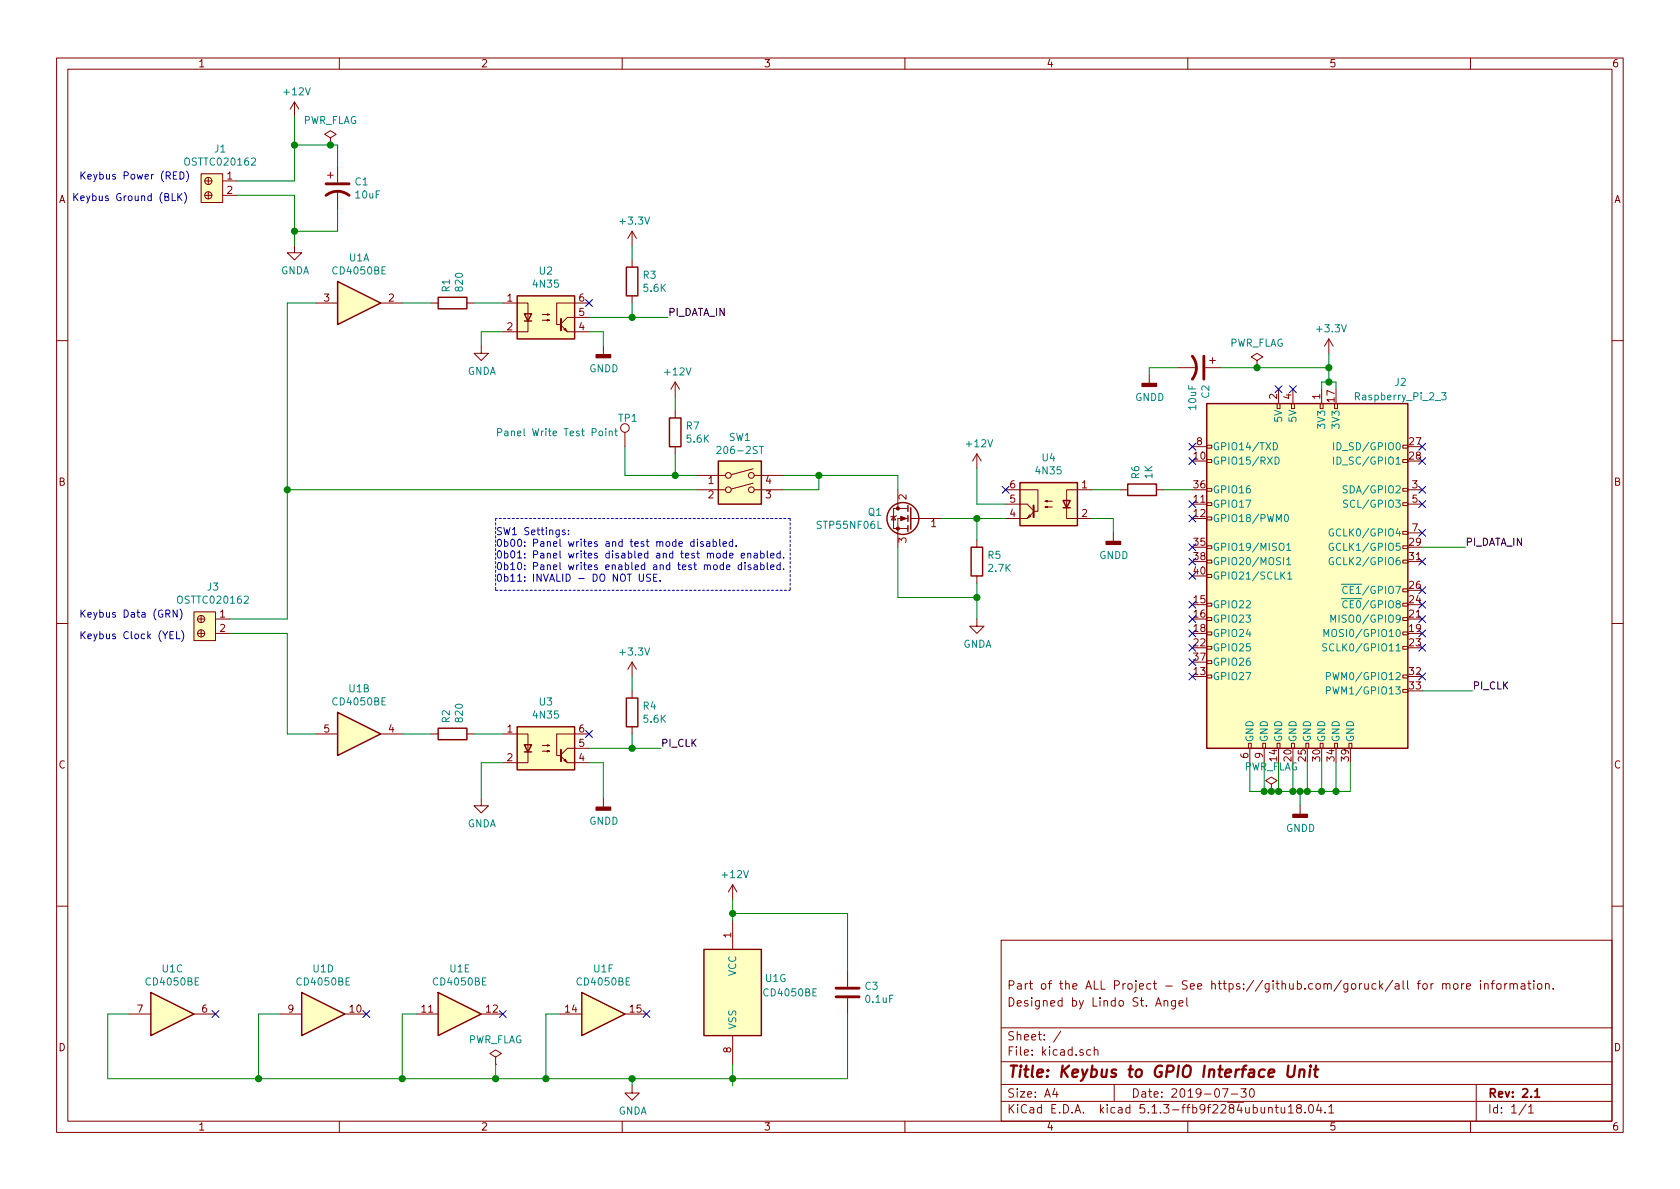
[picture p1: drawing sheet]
EESchema Schematic File Version 4
LIBS:kicad-cache
EELAYER 30 0
EELAYER END
$Descr A4 11693 8268
encoding utf-8
Sheet 1 1
Title "Keybus to GPIO Interface Unit"
Date "2019-07-30"
Rev "2.1"
Comp ""
Comment1 "Designed by Lindo St. Angel"
Comment2 "Part of the ALL Project - See https://github.com/goruck/all for more information."
Comment3 ""
Comment4 ""
$EndDescr
$Comp
L Isolator:4N35 U2
U 1 1
P 3800 2200
F 0 "U2" H 3800 2525 50  0000 C CNN
F 1 "4N35" H 3800 2434 50  0000 C CNN
F 2 "Package_DIP:DIP-6_W7.62mm" H 3600 2000 50  0001 L CIN
F 3 "https://www.vishay.com/docs/81181/4n35.pdf" H 3800 2200 50  0001 L CNN
F 4 "160-1304-5-ND" H 3800 2200 50  0001 C CNN "Digi-Key_PN"
F 5 "4N35" H 3800 2200 50  0001 C CNN "MPN"
	1    3800 2200
	1    0    0    -1  
$EndComp
$Comp
L 4xxx:4050 U1
U 1 1
P 2500 2100
F 0 "U1" H 2500 2417 50  0000 C CNN
F 1 "CD4050BE" H 2500 2326 50  0000 C CNN
F 2 "Package_DIP:DIP-16_W7.62mm" H 2500 2100 50  0001 C CNN
F 3 "http://www.ti.com/lit/ds/symlink/cd4050b.pdf" H 2500 2100 50  0001 C CNN
F 4 "296-2056-ND" H 2500 2100 50  0001 C CNN "Digi-Key-PN"
F 5 "CD4050BE" H 2500 2100 50  0001 C CNN "MPN"
	1    2500 2100
	1    0    0    -1  
$EndComp
$Comp
L Device:C C3
U 1 1
P 5900 6900
F 0 "C3" H 6015 6946 50  0000 L CNN
F 1 "0.1uF" H 6015 6855 50  0000 L CNN
F 2 "Capacitor_THT:C_Disc_D3.0mm_W1.6mm_P2.50mm" H 5938 6750 50  0001 C CNN
F 3 "http://www.vishay.com/docs/45171/kseries.pdf" H 5900 6900 50  0001 C CNN
F 4 "BC1084CT-ND" H 5900 6900 50  0001 C CNN "Digi-Key-PN"
F 5 "K104K15X7RF5TL2" H 5900 6900 50  0001 C CNN "MPN"
	1    5900 6900
	1    0    0    -1  
$EndComp
$Comp
L Switch:SW_DIP_x02 SW1
U 1 1
P 5150 3400
F 0 "SW1" H 5150 3767 50  0000 C CNN
F 1 "206-2ST" H 5150 3676 50  0000 C CNN
F 2 "Button_Switch_THT:SW_DIP_SPSTx02_Slide_9.78x7.26mm_W7.62mm_P2.54mm" H 5150 3400 50  0001 C CNN
F 3 "https://www.ctscorp.com/wp-content/uploads/206.pdf" H 5150 3400 50  0001 C CNN
F 4 "CT2062ST-ND" H 5150 3400 50  0001 C CNN "Digi-Key-PN"
F 5 "206-2ST" H 5150 3400 50  0001 C CNN "MPN"
	1    5150 3400
	1    0    0    -1  
$EndComp
$Comp
L power:GNDD #PWR0102
U 1 1
P 7750 3700
F 0 "#PWR0102" H 7750 3450 50  0001 C CNN
F 1 "GNDD" H 7754 3545 50  0000 C CNN
F 2 "" H 7750 3700 50  0001 C CNN
F 3 "" H 7750 3700 50  0001 C CNN
	1    7750 3700
	1    0    0    -1  
$EndComp
$Comp
L power:+3.3V #PWR0103
U 1 1
P 9250 2450
F 0 "#PWR0103" H 9250 2300 50  0001 C CNN
F 1 "+3.3V" H 9265 2623 50  0000 C CNN
F 2 "" H 9250 2450 50  0001 C CNN
F 3 "" H 9250 2450 50  0001 C CNN
	1    9250 2450
	1    0    0    -1  
$EndComp
$Comp
L power:+12V #PWR0104
U 1 1
P 2050 800
F 0 "#PWR0104" H 2050 650 50  0001 C CNN
F 1 "+12V" H 2065 973 50  0000 C CNN
F 2 "" H 2050 800 50  0001 C CNN
F 3 "" H 2050 800 50  0001 C CNN
	1    2050 800 
	1    0    0    -1  
$EndComp
Wire Wire Line
	2050 1250 1650 1250
Wire Wire Line
	1650 1350 2050 1350
Wire Wire Line
	2350 1150 2350 1000
Connection ~ 2050 1000
Wire Wire Line
	2050 1000 2050 1250
Wire Wire Line
	2350 1450 2350 1600
Wire Wire Line
	2050 1350 2050 1600
Connection ~ 2050 1600
Text Notes 550  1250 0    50   ~ 0
Keybus Power (RED)
Text Notes 500  1400 0    50   ~ 0
Keybus Ground (BLK)
Wire Wire Line
	1600 4300 2000 4300
Wire Wire Line
	2200 2100 2000 2100
$Comp
L Device:R R1
U 1 1
P 3150 2100
F 0 "R1" H 3220 2146 50  0000 L CNN
F 1 "820" H 3220 2055 50  0000 L CNN
F 2 "Resistor_THT:R_Axial_DIN0207_L6.3mm_D2.5mm_P10.16mm_Horizontal" V 3080 2100 50  0001 C CNN
F 3 "https://www.seielect.com/catalog/sei-cf_cfm.pdf" H 3150 2100 50  0001 C CNN
F 4 "CF14JT820RCT-ND" H 3150 2100 50  0001 C CNN "Digi-Key-PN"
F 5 "CF14JT820R" H 3150 2100 50  0001 C CNN "MFP"
	1    3150 2100
	0    -1   -1   0   
$EndComp
Wire Wire Line
	2800 2100 3000 2100
Wire Wire Line
	3300 2100 3500 2100
$Comp
L Connector:Raspberry_Pi_2_3 J2
U 1 1
P 9100 4000
F 0 "J2" H 9750 5350 50  0000 C CNN
F 1 "Raspberry_Pi_2_3" H 9750 5250 50  0000 C CNN
F 2 "Connector_PinSocket_2.54mm:PinSocket_2x20_P2.54mm_Vertical" H 9100 4000 50  0001 C CNN
F 3 "https://media.digikey.com/pdf/Data%20Sheets/Sullins%20PDFs/Female_Headers.100_DS.pdf" H 9100 4000 50  0001 C CNN
F 4 "S6104-ND" H 9100 4000 50  0001 C CNN "Digi-Key-PN"
F 5 "PPTC202LFBN-RC" H 9100 4000 50  0001 C CNN "MFP"
	1    9100 4000
	1    0    0    -1  
$EndComp
Text Notes 550  4450 0    50   ~ 0
Keybus Clock (YEL)
Text Notes 550  4300 0    50   ~ 0
Keybus Data (GRN)
Wire Wire Line
	4100 2200 4400 2200
$Comp
L power:+3.3V #PWR0105
U 1 1
P 4400 1700
F 0 "#PWR0105" H 4400 1550 50  0001 C CNN
F 1 "+3.3V" H 4415 1873 50  0000 C CNN
F 2 "" H 4400 1700 50  0001 C CNN
F 3 "" H 4400 1700 50  0001 C CNN
	1    4400 1700
	1    0    0    -1  
$EndComp
Wire Wire Line
	4400 1700 4400 1800
$Comp
L power:GNDA #PWR0106
U 1 1
P 3350 2400
F 0 "#PWR0106" H 3350 2150 50  0001 C CNN
F 1 "GNDA" H 3355 2227 50  0000 C CNN
F 2 "" H 3350 2400 50  0001 C CNN
F 3 "" H 3350 2400 50  0001 C CNN
	1    3350 2400
	1    0    0    -1  
$EndComp
Wire Wire Line
	3350 2300 3350 2400
Wire Wire Line
	3350 2300 3500 2300
Wire Wire Line
	2200 5100 2000 5100
Wire Wire Line
	2800 5100 3000 5100
Wire Wire Line
	3300 5100 3500 5100
Wire Wire Line
	4100 5200 4400 5200
Wire Wire Line
	4400 5200 4400 5100
$Comp
L power:+3.3V #PWR0107
U 1 1
P 4400 4700
F 0 "#PWR0107" H 4400 4550 50  0001 C CNN
F 1 "+3.3V" H 4415 4873 50  0000 C CNN
F 2 "" H 4400 4700 50  0001 C CNN
F 3 "" H 4400 4700 50  0001 C CNN
	1    4400 4700
	1    0    0    -1  
$EndComp
Wire Wire Line
	4400 4700 4400 4800
$Comp
L power:GNDA #PWR0108
U 1 1
P 3350 5550
F 0 "#PWR0108" H 3350 5300 50  0001 C CNN
F 1 "GNDA" H 3355 5377 50  0000 C CNN
F 2 "" H 3350 5550 50  0001 C CNN
F 3 "" H 3350 5550 50  0001 C CNN
	1    3350 5550
	1    0    0    -1  
$EndComp
Wire Wire Line
	3350 5300 3350 5550
Wire Wire Line
	3350 5300 3500 5300
Wire Wire Line
	1600 4400 2000 4400
Wire Wire Line
	7600 3400 7800 3400
Wire Wire Line
	8100 3400 8300 3400
Wire Wire Line
	7600 3600 7750 3600
Wire Wire Line
	7750 3600 7750 3700
Wire Wire Line
	6800 3500 7000 3500
Wire Wire Line
	6800 3250 6800 3500
Wire Wire Line
	7000 3600 6800 3600
Wire Wire Line
	6800 3600 6800 3750
$Comp
L power:GNDA #PWR0109
U 1 1
P 6800 4300
F 0 "#PWR0109" H 6800 4050 50  0001 C CNN
F 1 "GNDA" H 6805 4127 50  0000 C CNN
F 2 "" H 6800 4300 50  0001 C CNN
F 3 "" H 6800 4300 50  0001 C CNN
	1    6800 4300
	1    0    0    -1  
$EndComp
Wire Wire Line
	6550 3600 6800 3600
Connection ~ 6800 3600
Wire Wire Line
	6800 4050 6800 4150
Wire Wire Line
	6250 4150 6800 4150
Wire Wire Line
	6250 3800 6250 4150
Connection ~ 6800 4150
Wire Wire Line
	6800 4150 6800 4300
Wire Wire Line
	9900 4800 10250 4800
Wire Wire Line
	2000 4400 2000 5100
Wire Wire Line
	9900 3800 10200 3800
Wire Wire Line
	5450 3300 5700 3300
Wire Wire Line
	6250 3300 6250 3400
Wire Wire Line
	4700 3300 4700 3150
$Comp
L power:+12V #PWR0110
U 1 1
P 4700 2750
F 0 "#PWR0110" H 4700 2600 50  0001 C CNN
F 1 "+12V" H 4715 2923 50  0000 C CNN
F 2 "" H 4700 2750 50  0001 C CNN
F 3 "" H 4700 2750 50  0001 C CNN
	1    4700 2750
	1    0    0    -1  
$EndComp
Wire Wire Line
	4700 2750 4700 2850
Wire Wire Line
	5450 3400 5700 3400
Wire Wire Line
	5700 3400 5700 3300
Connection ~ 5700 3300
Wire Wire Line
	5700 3300 6250 3300
Text Notes 3450 4050 0    50   ~ 0
SW1 Settings:\n0b00: Panel writes and test mode disabled.\n0b01: Panel writes disabled and test mode enabled.\n0b10: Panel writes enabled and test mode disabled.\n0b11: INVALID - DO NOT USE.
Wire Wire Line
	9200 2700 9200 2650
Wire Wire Line
	9200 2650 9250 2650
Wire Wire Line
	9300 2700 9300 2650
$Comp
L power:GNDD #PWR0111
U 1 1
P 9050 5600
F 0 "#PWR0111" H 9050 5350 50  0001 C CNN
F 1 "GNDD" H 9054 5445 50  0000 C CNN
F 2 "" H 9050 5600 50  0001 C CNN
F 3 "" H 9050 5600 50  0001 C CNN
	1    9050 5600
	1    0    0    -1  
$EndComp
Wire Wire Line
	8700 5300 8700 5500
Wire Wire Line
	8700 5500 8800 5500
Wire Wire Line
	9400 5500 9400 5300
Wire Wire Line
	9050 5600 9050 5500
Connection ~ 9050 5500
Wire Wire Line
	9050 5500 9100 5500
Wire Wire Line
	8800 5300 8800 5500
Connection ~ 8800 5500
Wire Wire Line
	8800 5500 8850 5500
Wire Wire Line
	8900 5300 8900 5500
Connection ~ 8900 5500
Wire Wire Line
	8900 5500 9000 5500
Wire Wire Line
	9000 5300 9000 5500
Connection ~ 9000 5500
Wire Wire Line
	9000 5500 9050 5500
Wire Wire Line
	9100 5300 9100 5500
Connection ~ 9100 5500
Wire Wire Line
	9100 5500 9200 5500
Wire Wire Line
	9200 5300 9200 5500
Connection ~ 9200 5500
Wire Wire Line
	9200 5500 9300 5500
Wire Wire Line
	9300 5300 9300 5500
Connection ~ 9300 5500
Wire Wire Line
	9300 5500 9400 5500
$Comp
L power:GNDD #PWR0112
U 1 1
P 8000 2600
F 0 "#PWR0112" H 8000 2350 50  0001 C CNN
F 1 "GNDD" H 8004 2445 50  0000 C CNN
F 2 "" H 8000 2600 50  0001 C CNN
F 3 "" H 8000 2600 50  0001 C CNN
	1    8000 2600
	1    0    0    -1  
$EndComp
Wire Wire Line
	5100 6250 5100 6350
Wire Wire Line
	5100 7400 5100 7500
Wire Wire Line
	5100 7500 5900 7500
Wire Wire Line
	5900 7500 5900 7050
Connection ~ 5100 7500
Wire Wire Line
	5100 7500 5100 7550
Wire Wire Line
	5100 6350 5900 6350
Wire Wire Line
	5900 6350 5900 6750
Connection ~ 5100 6350
Wire Wire Line
	5100 6350 5100 6400
Wire Wire Line
	5100 7500 4400 7500
Wire Wire Line
	750  7500 750  7050
Wire Wire Line
	750  7050 900  7050
Wire Wire Line
	1950 7050 1800 7050
Wire Wire Line
	1800 7050 1800 7500
Connection ~ 1800 7500
Wire Wire Line
	1800 7500 750  7500
Wire Wire Line
	2900 7050 2800 7050
Wire Wire Line
	2800 7050 2800 7500
Connection ~ 2800 7500
Wire Wire Line
	2800 7500 1800 7500
Wire Wire Line
	3900 7050 3800 7050
Wire Wire Line
	3800 7050 3800 7500
Connection ~ 3800 7500
Wire Wire Line
	3800 7500 3450 7500
$Comp
L power:+12V #PWR0115
U 1 1
P 6800 3250
F 0 "#PWR0115" H 6800 3100 50  0001 C CNN
F 1 "+12V" H 6815 3423 50  0000 C CNN
F 2 "" H 6800 3250 50  0001 C CNN
F 3 "" H 6800 3250 50  0001 C CNN
	1    6800 3250
	1    0    0    -1  
$EndComp
$Comp
L power:GNDD #PWR0116
U 1 1
P 4200 5550
F 0 "#PWR0116" H 4200 5300 50  0001 C CNN
F 1 "GNDD" H 4204 5395 50  0000 C CNN
F 2 "" H 4200 5550 50  0001 C CNN
F 3 "" H 4200 5550 50  0001 C CNN
	1    4200 5550
	1    0    0    -1  
$EndComp
Wire Wire Line
	4100 5300 4200 5300
Wire Wire Line
	4200 5300 4200 5550
$Comp
L power:GNDD #PWR0117
U 1 1
P 4200 2400
F 0 "#PWR0117" H 4200 2150 50  0001 C CNN
F 1 "GNDD" H 4204 2245 50  0000 C CNN
F 2 "" H 4200 2400 50  0001 C CNN
F 3 "" H 4200 2400 50  0001 C CNN
	1    4200 2400
	1    0    0    -1  
$EndComp
Wire Wire Line
	4100 2300 4200 2300
Wire Wire Line
	4200 2300 4200 2400
$Comp
L power:PWR_FLAG #FLG0101
U 1 1
P 8850 5500
F 0 "#FLG0101" H 8850 5575 50  0001 C CNN
F 1 "PWR_FLAG" H 8850 5673 50  0000 C CNN
F 2 "" H 8850 5500 50  0001 C CNN
F 3 "~" H 8850 5500 50  0001 C CNN
	1    8850 5500
	1    0    0    -1  
$EndComp
Connection ~ 8850 5500
Wire Wire Line
	8850 5500 8900 5500
$Comp
L power:PWR_FLAG #FLG0102
U 1 1
P 8750 2550
F 0 "#FLG0102" H 8750 2625 50  0001 C CNN
F 1 "PWR_FLAG" H 8750 2723 50  0000 C CNN
F 2 "" H 8750 2550 50  0001 C CNN
F 3 "~" H 8750 2550 50  0001 C CNN
	1    8750 2550
	1    0    0    -1  
$EndComp
Wire Wire Line
	2050 1600 2350 1600
Wire Wire Line
	2050 1000 2300 1000
NoConn ~ 4500 7050
NoConn ~ 3500 7050
NoConn ~ 2550 7050
NoConn ~ 1500 7050
NoConn ~ 4100 5100
NoConn ~ 4100 2100
NoConn ~ 9900 3100
NoConn ~ 9900 3200
NoConn ~ 9900 3400
NoConn ~ 9900 3500
NoConn ~ 9900 3700
NoConn ~ 9900 3900
NoConn ~ 9900 4200
NoConn ~ 9900 4300
NoConn ~ 9900 4100
NoConn ~ 9900 4400
NoConn ~ 9900 4500
NoConn ~ 9900 4700
NoConn ~ 8300 4700
NoConn ~ 8300 4600
NoConn ~ 8300 4500
NoConn ~ 8300 4400
NoConn ~ 8300 4300
NoConn ~ 8300 4200
NoConn ~ 8300 4000
NoConn ~ 8300 3900
NoConn ~ 8300 3800
NoConn ~ 8300 3600
NoConn ~ 8300 3500
NoConn ~ 8300 3200
NoConn ~ 8300 3100
NoConn ~ 9000 2700
NoConn ~ 8900 2700
$Comp
L power:GNDA #PWR0113
U 1 1
P 4400 7550
F 0 "#PWR0113" H 4400 7300 50  0001 C CNN
F 1 "GNDA" H 4405 7377 50  0000 C CNN
F 2 "" H 4400 7550 50  0001 C CNN
F 3 "" H 4400 7550 50  0001 C CNN
	1    4400 7550
	1    0    0    -1  
$EndComp
Wire Wire Line
	4400 7550 4400 7500
Connection ~ 4400 7500
Wire Wire Line
	4400 7500 3800 7500
$Comp
L power:+12V #PWR0114
U 1 1
P 5100 6250
F 0 "#PWR0114" H 5100 6100 50  0001 C CNN
F 1 "+12V" H 5115 6423 50  0000 C CNN
F 2 "" H 5100 6250 50  0001 C CNN
F 3 "" H 5100 6250 50  0001 C CNN
	1    5100 6250
	1    0    0    -1  
$EndComp
$Comp
L power:PWR_FLAG #FLG0103
U 1 1
P 3450 7400
F 0 "#FLG0103" H 3450 7475 50  0001 C CNN
F 1 "PWR_FLAG" H 3450 7573 50  0000 C CNN
F 2 "" H 3450 7400 50  0001 C CNN
F 3 "~" H 3450 7400 50  0001 C CNN
	1    3450 7400
	1    0    0    -1  
$EndComp
Wire Wire Line
	3450 7400 3450 7500
Connection ~ 3450 7500
Wire Wire Line
	3450 7500 2800 7500
$Comp
L dk_Terminal-Blocks-Wire-to-Board:OSTTC020162 J3
U 1 1
P 1400 4300
F 0 "J3" V 1175 4383 50  0000 C CNN
F 1 "OSTTC020162" V 1266 4383 50  0000 C CNN
F 2 "digikey-footprints:Term_Block_1x2_P5mm" H 1600 4500 60  0001 L CNN
F 3 "http://www.on-shore.com/wp-content/uploads/OSTTCXX0162.pdf" H 1600 4600 60  0001 L CNN
F 4 "ED2600-ND" H 1600 4700 60  0001 L CNN "Digi-Key_PN"
F 5 "OSTTC020162" H 1600 4800 60  0001 L CNN "MPN"
F 6 "Connectors, Interconnects" H 1600 4900 60  0001 L CNN "Category"
F 7 "Terminal Blocks - Wire to Board" H 1600 5000 60  0001 L CNN "Family"
F 8 "http://www.on-shore.com/wp-content/uploads/OSTTCXX0162.pdf" H 1600 5100 60  0001 L CNN "DK_Datasheet_Link"
F 9 "/product-detail/en/on-shore-technology-inc/OSTTC020162/ED2600-ND/614549" H 1600 5200 60  0001 L CNN "DK_Detail_Page"
F 10 "TERM BLK 2POS SIDE ENTRY 5MM PCB" H 1600 5300 60  0001 L CNN "Description"
F 11 "On Shore Technology Inc." H 1600 5400 60  0001 L CNN "Manufacturer"
F 12 "Active" H 1600 5500 60  0001 L CNN "Status"
	1    1400 4300
	0    1    1    0   
$EndComp
$Comp
L dk_Terminal-Blocks-Wire-to-Board:OSTTC020162 J1
U 1 1
P 1450 1250
F 0 "J1" V 1225 1333 50  0000 C CNN
F 1 "OSTTC020162" V 1316 1333 50  0000 C CNN
F 2 "digikey-footprints:Term_Block_1x2_P5mm" H 1650 1450 60  0001 L CNN
F 3 "http://www.on-shore.com/wp-content/uploads/OSTTCXX0162.pdf" H 1650 1550 60  0001 L CNN
F 4 "ED2600-ND" H 1650 1650 60  0001 L CNN "Digi-Key_PN"
F 5 "OSTTC020162" H 1650 1750 60  0001 L CNN "MPN"
F 6 "Connectors, Interconnects" H 1650 1850 60  0001 L CNN "Category"
F 7 "Terminal Blocks - Wire to Board" H 1650 1950 60  0001 L CNN "Family"
F 8 "http://www.on-shore.com/wp-content/uploads/OSTTCXX0162.pdf" H 1650 2050 60  0001 L CNN "DK_Datasheet_Link"
F 9 "/product-detail/en/on-shore-technology-inc/OSTTC020162/ED2600-ND/614549" H 1650 2150 60  0001 L CNN "DK_Detail_Page"
F 10 "TERM BLK 2POS SIDE ENTRY 5MM PCB" H 1650 2250 60  0001 L CNN "Description"
F 11 "On Shore Technology Inc." H 1650 2350 60  0001 L CNN "Manufacturer"
F 12 "Active" H 1650 2450 60  0001 L CNN "Status"
	1    1450 1250
	0    1    1    0   
$EndComp
$Comp
L Device:CP1 C1
U 1 1
P 2350 1300
F 0 "C1" H 2465 1346 50  0000 L CNN
F 1 "10uF" H 2465 1255 50  0000 L CNN
F 2 "Capacitor_THT:CP_Axial_L11.0mm_D6.0mm_P18.00mm_Horizontal" H 2350 1300 50  0001 C CNN
F 3 "https://www.illinoiscapacitor.com/pdf/seriesDocuments/TTA%20series.pdf" H 2350 1300 50  0001 C CNN
F 4 "1572-1035-1-ND" H 2350 1300 50  0001 C CNN "Dig-Key-PN"
F 5 "106TTA035MSD" H 2350 1300 50  0001 C CNN "MPN"
	1    2350 1300
	1    0    0    -1  
$EndComp
$Comp
L Transistor_FET:IRF540N Q1
U 1 1
P 6350 3600
F 0 "Q1" H 6556 3646 50  0000 L CNN
F 1 "STP55NF06L" H 6556 3555 50  0000 L CNN
F 2 "Package_TO_SOT_THT:TO-220-3_Horizontal_TabDown" H 6600 3525 50  0001 L CIN
F 3 "https://www.st.com/content/ccc/resource/technical/document/datasheet/49/c5/a8/71/93/60/4f/86/CD00002690.pdf/files/CD00002690.pdf/jcr:content/translations/en.CD00002690.pdf" H 6350 3600 50  0001 L CNN
F 4 "497-6742-5-ND" H 6350 3600 50  0001 C CNN "Digi-Key-PN"
F 5 "STP55NF06L" H 6350 3600 50  0001 C CNN "MFN"
	1    6350 3600
	-1   0    0    -1  
$EndComp
Wire Wire Line
	2050 1600 2050 1700
$Comp
L power:GNDA #PWR0101
U 1 1
P 2050 1700
F 0 "#PWR0101" H 2050 1450 50  0001 C CNN
F 1 "GNDA" H 2055 1527 50  0000 C CNN
F 2 "" H 2050 1700 50  0001 C CNN
F 3 "" H 2050 1700 50  0001 C CNN
	1    2050 1700
	1    0    0    -1  
$EndComp
Wire Wire Line
	2050 800  2050 1000
Wire Wire Line
	8200 2550 8000 2550
Wire Wire Line
	8000 2550 8000 2600
Wire Wire Line
	9250 2450 9250 2550
Connection ~ 9250 2650
Wire Wire Line
	9250 2650 9300 2650
Connection ~ 9250 2550
Wire Wire Line
	9250 2550 9250 2650
Wire Wire Line
	8500 2550 8750 2550
Connection ~ 8750 2550
Wire Wire Line
	8750 2550 9250 2550
$Comp
L Isolator:4N35 U4
U 1 1
P 7300 3500
F 0 "U4" H 7300 3825 50  0000 C CNN
F 1 "4N35" H 7300 3734 50  0000 C CNN
F 2 "Package_DIP:DIP-6_W7.62mm" H 7100 3300 50  0001 L CIN
F 3 "https://www.vishay.com/docs/81181/4n35.pdf" H 7300 3500 50  0001 L CNN
F 4 "160-1304-5-ND" H 7300 3500 50  0001 C CNN "Digi-Key_PN"
F 5 "4N35" H 7300 3500 50  0001 C CNN "MPN"
	1    7300 3500
	-1   0    0    -1  
$EndComp
$Comp
L Isolator:4N35 U3
U 1 1
P 3800 5200
F 0 "U3" H 3800 5525 50  0000 C CNN
F 1 "4N35" H 3800 5434 50  0000 C CNN
F 2 "Package_DIP:DIP-6_W7.62mm" H 3600 5000 50  0001 L CIN
F 3 "https://www.vishay.com/docs/81181/4n35.pdf" H 3800 5200 50  0001 L CNN
F 4 "160-1304-5-ND" H 3800 5200 50  0001 C CNN "Digi-Key_PN"
F 5 "4N35" H 3800 5200 50  0001 C CNN "MPN"
	1    3800 5200
	1    0    0    -1  
$EndComp
NoConn ~ 7000 3400
$Comp
L 4xxx:4050 U1
U 2 1
P 2500 5100
F 0 "U1" H 2500 5417 50  0000 C CNN
F 1 "CD4050BE" H 2500 5326 50  0000 C CNN
F 2 "Package_DIP:DIP-16_W7.62mm" H 2500 5100 50  0001 C CNN
F 3 "http://www.ti.com/lit/ds/symlink/cd4050b.pdf" H 2500 5100 50  0001 C CNN
F 4 "296-2056-ND" H 2500 5100 50  0001 C CNN "Digi-Key-PN"
F 5 "CD4050BE" H 2500 5100 50  0001 C CNN "MPN"
	2    2500 5100
	1    0    0    -1  
$EndComp
$Comp
L 4xxx:4050 U1
U 3 1
P 1200 7050
F 0 "U1" H 1200 7367 50  0000 C CNN
F 1 "CD4050BE" H 1200 7276 50  0000 C CNN
F 2 "Package_DIP:DIP-16_W7.62mm" H 1200 7050 50  0001 C CNN
F 3 "http://www.ti.com/lit/ds/symlink/cd4050b.pdf" H 1200 7050 50  0001 C CNN
F 4 "296-2056-ND" H 1200 7050 50  0001 C CNN "Digi-Key-PN"
F 5 "CD4050BE" H 1200 7050 50  0001 C CNN "MPN"
	3    1200 7050
	1    0    0    -1  
$EndComp
$Comp
L 4xxx:4050 U1
U 4 1
P 2250 7050
F 0 "U1" H 2250 7367 50  0000 C CNN
F 1 "CD4050BE" H 2250 7276 50  0000 C CNN
F 2 "Package_DIP:DIP-16_W7.62mm" H 2250 7050 50  0001 C CNN
F 3 "http://www.ti.com/lit/ds/symlink/cd4050b.pdf" H 2250 7050 50  0001 C CNN
F 4 "296-2056-ND" H 2250 7050 50  0001 C CNN "Digi-Key-PN"
F 5 "CD4050BE" H 2250 7050 50  0001 C CNN "MPN"
	4    2250 7050
	1    0    0    -1  
$EndComp
$Comp
L 4xxx:4050 U1
U 5 1
P 3200 7050
F 0 "U1" H 3200 7367 50  0000 C CNN
F 1 "CD4050BE" H 3200 7276 50  0000 C CNN
F 2 "Package_DIP:DIP-16_W7.62mm" H 3200 7050 50  0001 C CNN
F 3 "http://www.ti.com/lit/ds/symlink/cd4050b.pdf" H 3200 7050 50  0001 C CNN
F 4 "296-2056-ND" H 3200 7050 50  0001 C CNN "Digi-Key-PN"
F 5 "CD4050BE" H 3200 7050 50  0001 C CNN "MPN"
	5    3200 7050
	1    0    0    -1  
$EndComp
$Comp
L 4xxx:4050 U1
U 6 1
P 4200 7050
F 0 "U1" H 4200 7367 50  0000 C CNN
F 1 "CD4050BE" H 4200 7276 50  0000 C CNN
F 2 "Package_DIP:DIP-16_W7.62mm" H 4200 7050 50  0001 C CNN
F 3 "http://www.ti.com/lit/ds/symlink/cd4050b.pdf" H 4200 7050 50  0001 C CNN
F 4 "296-2056-ND" H 4200 7050 50  0001 C CNN "Digi-Key-PN"
F 5 "CD4050BE" H 4200 7050 50  0001 C CNN "MPN"
	6    4200 7050
	1    0    0    -1  
$EndComp
$Comp
L 4xxx:4050 U1
U 7 1
P 5100 6900
F 0 "U1" H 5400 7000 50  0000 C CNN
F 1 "CD4050BE" H 5500 6900 50  0000 C CNN
F 2 "Package_DIP:DIP-16_W7.62mm" H 5100 6900 50  0001 C CNN
F 3 "http://www.ti.com/lit/ds/symlink/cd4050b.pdf" H 5100 6900 50  0001 C CNN
F 4 "296-2056-ND" H 5100 6900 50  0001 C CNN "Digi-Key-PN"
F 5 "CD4050BE" H 5100 6900 50  0001 C CNN "MPN"
	7    5100 6900
	1    0    0    -1  
$EndComp
$Comp
L Device:CP1 C2
U 1 1
P 8350 2550
F 0 "C2" H 8465 2596 50  0000 L CNN
F 1 "10uF" H 8465 2505 50  0000 L CNN
F 2 "Capacitor_THT:CP_Axial_L11.0mm_D6.0mm_P18.00mm_Horizontal" H 8350 2550 50  0001 C CNN
F 3 "https://www.illinoiscapacitor.com/pdf/seriesDocuments/TTA%20series.pdf" H 8350 2550 50  0001 C CNN
F 4 "1572-1035-1-ND" H 8350 2550 50  0001 C CNN "Dig-Key-PN"
F 5 "106TTA035MSD" H 8350 2550 50  0001 C CNN "MPN"
	1    8350 2550
	0    1    1    0   
$EndComp
$Comp
L Device:R R3
U 1 1
P 4400 1950
F 0 "R3" H 4470 1996 50  0000 L CNN
F 1 "5.6K" H 4470 1905 50  0000 L CNN
F 2 "Resistor_THT:R_Axial_DIN0207_L6.3mm_D2.5mm_P10.16mm_Horizontal" V 4330 1950 50  0001 C CNN
F 3 "https://www.seielect.com/catalog/sei-cf_cfm.pdf" H 4400 1950 50  0001 C CNN
F 4 "CF14JT5K60CT-ND" H 4400 1950 50  0001 C CNN "Digi-Key-PN"
F 5 "CF14JT5K60" H 4400 1950 50  0001 C CNN "MFP"
	1    4400 1950
	1    0    0    -1  
$EndComp
Wire Wire Line
	4400 2100 4400 2200
$Comp
L Device:R R5
U 1 1
P 6800 3900
F 0 "R5" H 6870 3946 50  0000 L CNN
F 1 "2.7K" H 6870 3855 50  0000 L CNN
F 2 "Resistor_THT:R_Axial_DIN0207_L6.3mm_D2.5mm_P10.16mm_Horizontal" V 6730 3900 50  0001 C CNN
F 3 "https://www.seielect.com/catalog/sei-cf_cfm.pdf" H 6800 3900 50  0001 C CNN
F 4 "CF14JT2K70CT-ND" H 6800 3900 50  0001 C CNN "Digi-Key-PN"
F 5 "CF14JT2K70" H 6800 3900 50  0001 C CNN "MFP"
	1    6800 3900
	1    0    0    -1  
$EndComp
$Comp
L Device:R R6
U 1 1
P 7950 3400
F 0 "R6" H 8020 3446 50  0000 L CNN
F 1 "1K" H 8020 3355 50  0000 L CNN
F 2 "Resistor_THT:R_Axial_DIN0207_L6.3mm_D2.5mm_P10.16mm_Horizontal" V 7880 3400 50  0001 C CNN
F 3 "https://www.seielect.com/catalog/sei-cf_cfm.pdf" H 7950 3400 50  0001 C CNN
F 4 "CF14JT1K00CT-ND" H 7950 3400 50  0001 C CNN "Digi-Key-PN"
F 5 "CF14JT1K00" H 7950 3400 50  0001 C CNN "MFP"
	1    7950 3400
	0    -1   -1   0   
$EndComp
$Comp
L Device:R R7
U 1 1
P 4700 3000
F 0 "R7" H 4770 3046 50  0000 L CNN
F 1 "5.6K" H 4770 2955 50  0000 L CNN
F 2 "Resistor_THT:R_Axial_DIN0207_L6.3mm_D2.5mm_P10.16mm_Horizontal" V 4630 3000 50  0001 C CNN
F 3 "https://www.seielect.com/catalog/sei-cf_cfm.pdf" H 4700 3000 50  0001 C CNN
F 4 "CF14JT5K60CT-ND" H 4700 3000 50  0001 C CNN "Digi-Key-PN"
F 5 "CF14JT5K60" H 4700 3000 50  0001 C CNN "MFP"
	1    4700 3000
	1    0    0    -1  
$EndComp
$Comp
L Device:R R2
U 1 1
P 3150 5100
F 0 "R2" H 3220 5146 50  0000 L CNN
F 1 "820" H 3220 5055 50  0000 L CNN
F 2 "Resistor_THT:R_Axial_DIN0207_L6.3mm_D2.5mm_P10.16mm_Horizontal" V 3080 5100 50  0001 C CNN
F 3 "https://www.seielect.com/catalog/sei-cf_cfm.pdf" H 3150 5100 50  0001 C CNN
F 4 "CF14JT820RCT-ND" H 3150 5100 50  0001 C CNN "Digi-Key-PN"
F 5 "CF14JT820R" H 3150 5100 50  0001 C CNN "MFP"
	1    3150 5100
	0    -1   -1   0   
$EndComp
$Comp
L Device:R R4
U 1 1
P 4400 4950
F 0 "R4" H 4470 4996 50  0000 L CNN
F 1 "5.6K" H 4470 4905 50  0000 L CNN
F 2 "Resistor_THT:R_Axial_DIN0207_L6.3mm_D2.5mm_P10.16mm_Horizontal" V 4330 4950 50  0001 C CNN
F 3 "https://www.seielect.com/catalog/sei-cf_cfm.pdf" H 4400 4950 50  0001 C CNN
F 4 "CF14JT5K60CT-ND" H 4400 4950 50  0001 C CNN "Digi-Key-PN"
F 5 "CF14JT5K60" H 4400 4950 50  0001 C CNN "MFP"
	1    4400 4950
	1    0    0    -1  
$EndComp
Wire Wire Line
	2000 2100 2000 3400
Wire Wire Line
	4850 3300 4700 3300
Wire Wire Line
	4850 3400 2000 3400
Connection ~ 2000 3400
Wire Wire Line
	2000 3400 2000 4300
$Comp
L Connector:TestPoint TP1
U 1 1
P 4350 3100
F 0 "TP1" H 4300 3300 50  0000 L CNN
F 1 "Panel Write Test Point" H 3450 3200 50  0000 L CNN
F 2 "TestPoint:TestPoint_Pad_2.0x2.0mm" H 4550 3100 50  0001 C CNN
F 3 "~" H 4550 3100 50  0001 C CNN
	1    4350 3100
	1    0    0    -1  
$EndComp
Connection ~ 4700 3300
Wire Wire Line
	4350 3100 4350 3300
Wire Wire Line
	4350 3300 4700 3300
Wire Notes Line
	3450 3600 3450 4100
Wire Notes Line
	3450 4100 5500 4100
Wire Notes Line
	5500 3600 3450 3600
Wire Notes Line
	5500 3600 5500 4100
Text Label 4600 5200 0    50   ~ 0
PI_CLK
Wire Wire Line
	4400 5200 4600 5200
Connection ~ 4400 5200
Text Label 10250 4800 0    50   ~ 0
PI_CLK
Text Label 10200 3800 0    50   ~ 0
PI_DATA_IN
Wire Wire Line
	4400 2200 4650 2200
Connection ~ 4400 2200
Text Label 4650 2200 0    50   ~ 0
PI_DATA_IN
$Comp
L power:PWR_FLAG #FLG0105
U 1 1
P 2300 1000
F 0 "#FLG0105" H 2300 1075 50  0001 C CNN
F 1 "PWR_FLAG" H 2300 1173 50  0000 C CNN
F 2 "" H 2300 1000 50  0001 C CNN
F 3 "~" H 2300 1000 50  0001 C CNN
	1    2300 1000
	1    0    0    -1  
$EndComp
Connection ~ 2300 1000
Wire Wire Line
	2300 1000 2350 1000
$EndSCHEMATC
